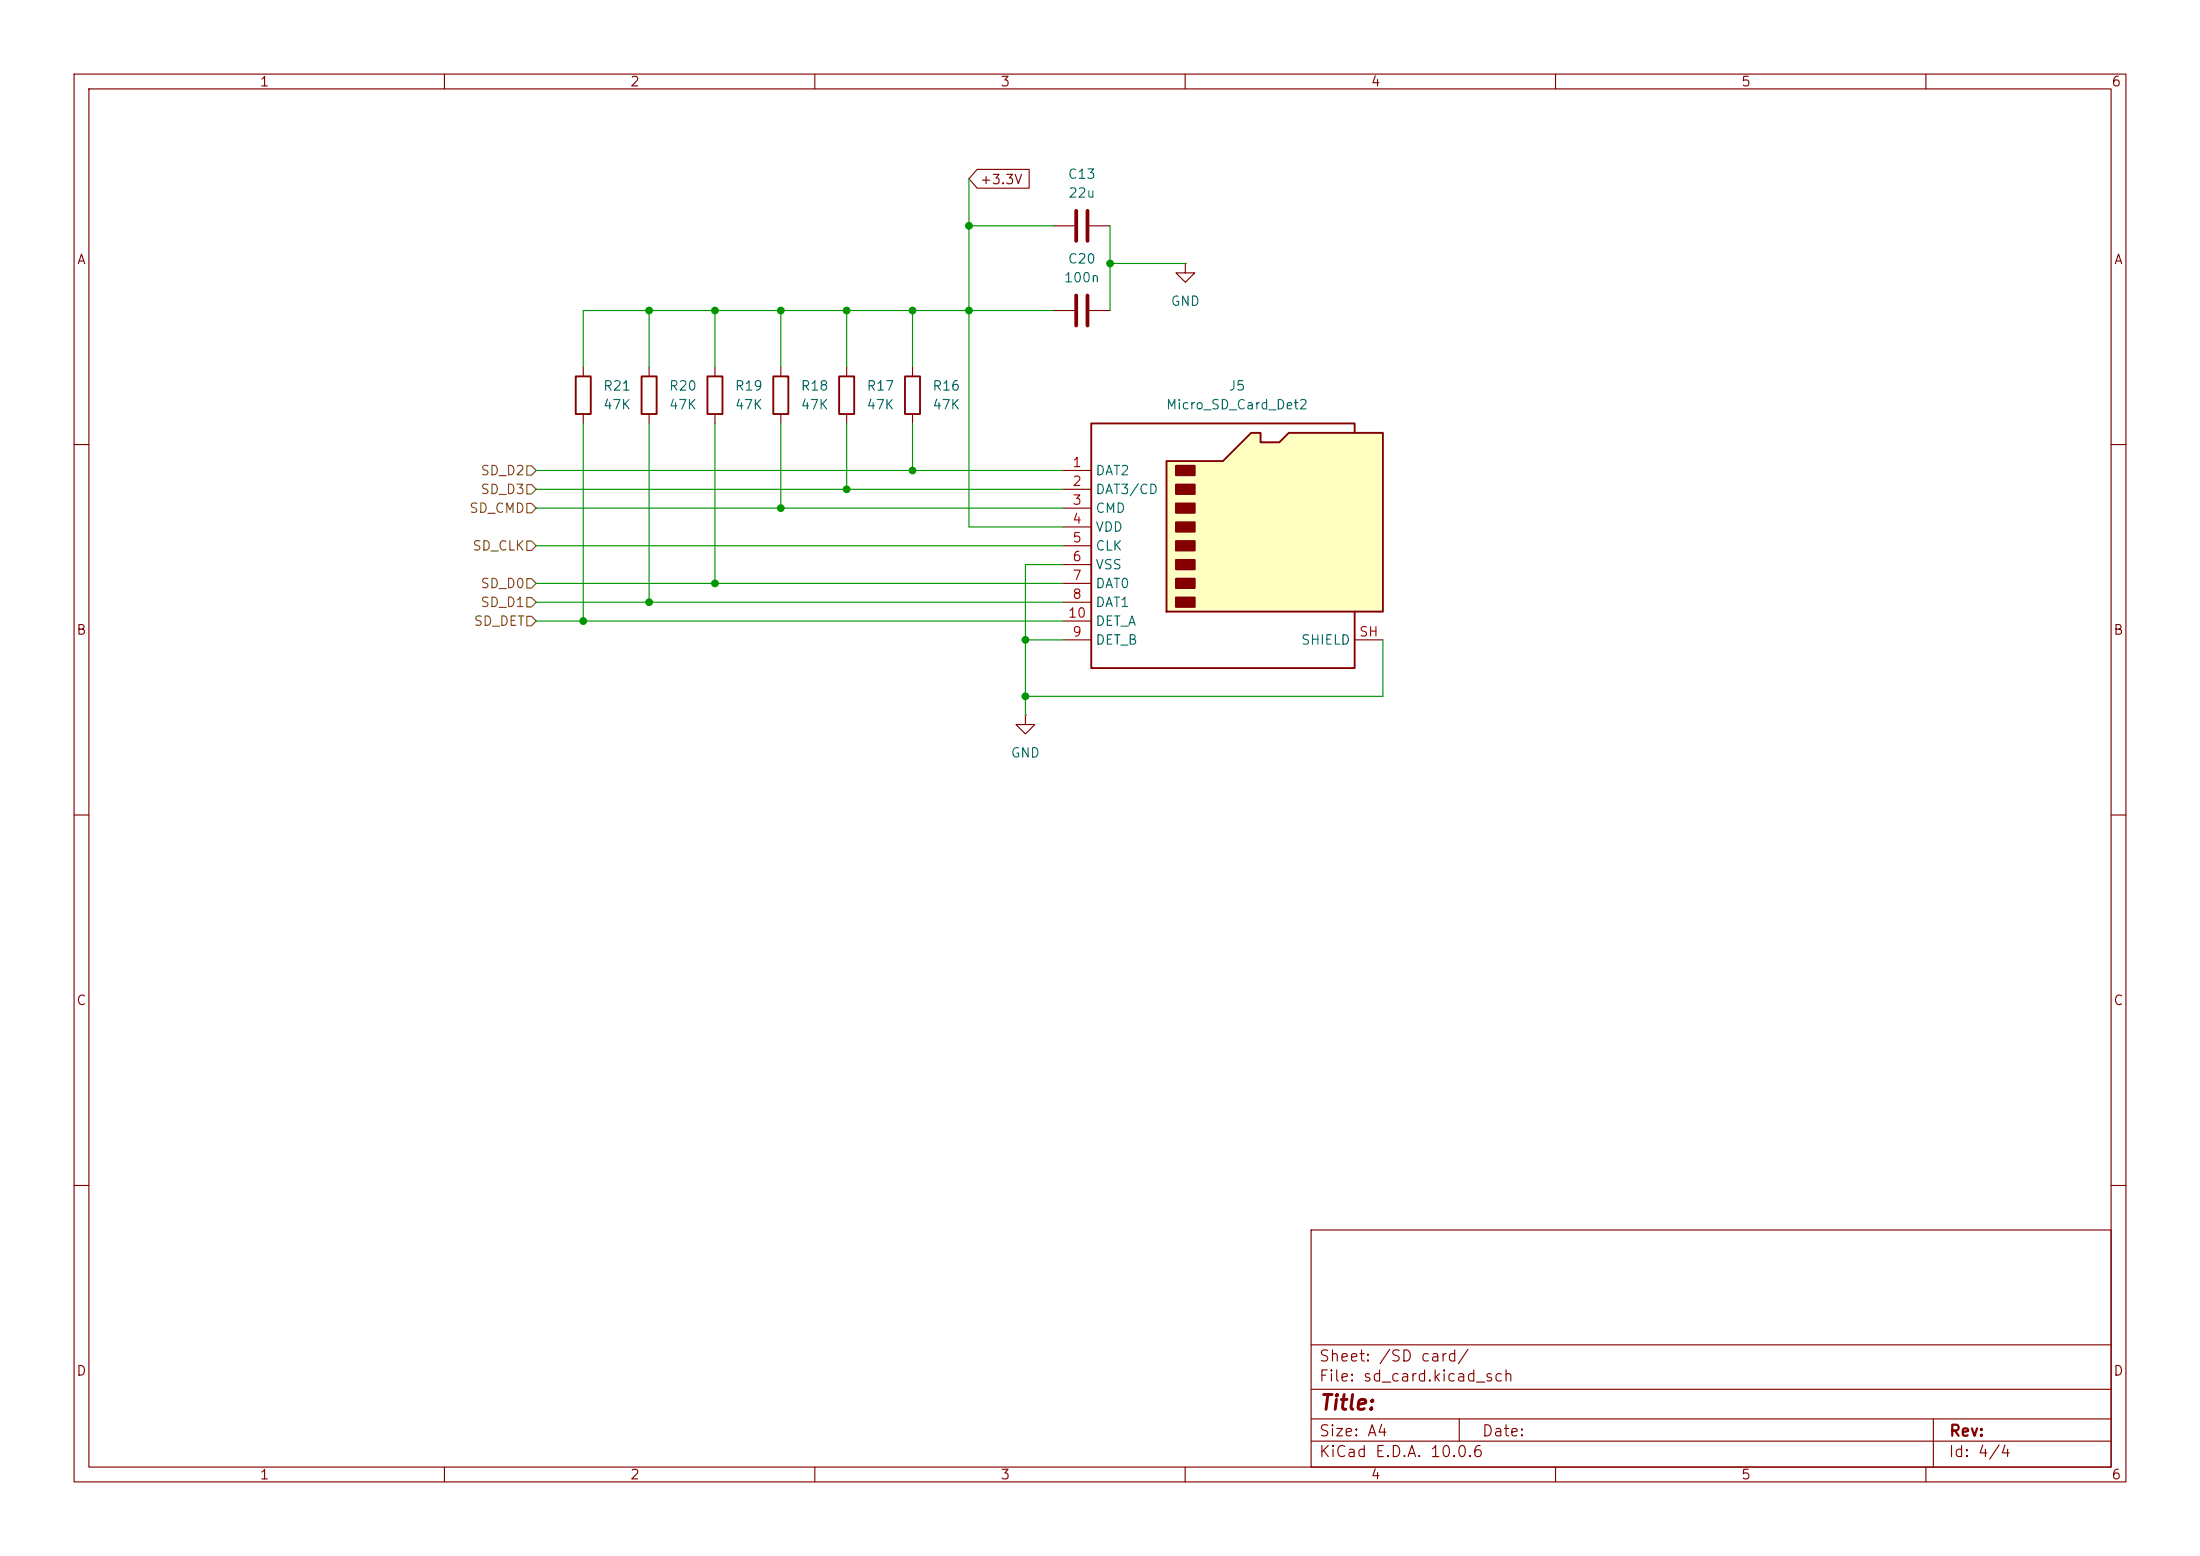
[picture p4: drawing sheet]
<svg xmlns="http://www.w3.org/2000/svg" width="297mm" height="210mm" viewBox="0 0 297 210" stroke-linecap="round" stroke-linejoin="round" font-family="sans-serif">
<g fill="none" stroke="#840000" stroke-width=".15">
<path d="M10 10h277v190h-277zM12 12h273v186h-273zM60 10v2M110 10v2M160 10v2M210 10v2M260 10v2M142.2 30.5h2.8M147.1 30.5h2.8M160 35.6v1.2h1.3l-1.3 1.3-1.3-1.3h1.3M160 35.6h.1M142.2 41.9h2.8"/>
<path d="M147.1 41.9h2.8M10 60h2M285 60h2M10 110h2M285 110h2M10 160h2M177 166h108v32h-108zM285 160h2M60 198v2M110 198v2M160 198v2M177 194.5h108"/>
<path d="M177 191.5h108M177 187.5h108M177 181.5h108M197 191.5v3M210 198v2M260 198v2M261 191.5v6.5"/>
</g>
<path d="M145.3 28.4v4.1M145.3 39.9v4M146.8 28.4v4.1M146.8 39.9v4" fill="none" stroke="#840000" stroke-width=".51"/>
<path d="M157.5 62.2h7.6l3.8-3.8h1.3v1.3h2.5l1.3-1.3h12.7v24.2h-29.2z" fill="#ffffc2"/>
<path d="M77.7 50.8h2.1v5.1h-2.1zM86.6 50.8h2v5.1h-2zM95.5 50.8h2v5.1h-2zM104.4 50.8h2v5.1h-2zM113.3 50.8h2v5.1h-2zM122.2 50.8h2v5.1h-2zM182.9 58.4v-1.2h-35.6v33h35.6v-7.6M157.5 62.2h7.6l3.8-3.8h1.3v1.3h2.5l1.3-1.3h12.7v24.2h-29.2z" fill="none" stroke="#840000" stroke-width=".25"/>
<g fill="#840000" stroke="#840000" stroke-width=".25">
<path d="M158.7 62.9h2.6v1.2h-2.6z"/>
<path d="M158.7 65.4h2.6v1.3h-2.6z"/>
<path d="M158.7 67.9h2.6v1.3h-2.6z"/>
<path d="M158.7 70.5h2.6v1.3h-2.6z"/>
<path d="M158.7 73h2.6v1.3h-2.6z"/>
<path d="M158.7 75.6h2.6v1.2h-2.6z"/>
<path d="M158.7 78.1h2.6v1.3h-2.6z"/>
<path d="M158.7 80.6h2.6v1.3h-2.6z"/>
</g>
<g fill="none" stroke="#840000" stroke-width=".15">
<path d="M131.9 22.9h7v2.5h-7l-1.1-1.3zM78.7 49.5v1.3M78.7 55.9v1.3M87.6 49.5v1.3M87.6 55.9v1.3M96.5 49.5v1.3M96.5 55.9v1.3M105.4 49.5v1.3M105.4 55.9v1.3M114.3 49.5v1.3M114.3 55.9v1.3M123.2 49.5v1.3"/>
<path d="M123.2 55.9v1.3M143.5 63.5h3.8M143.5 66h3.8M143.5 68.6h3.8M143.5 71.1h3.8M143.5 73.7h3.8M143.5 76.2h3.8M143.5 78.7h3.8M138.4 96.5v1.3h1.3l-1.3 1.3-1.2-1.3h1.2M138.4 96.5h.1M143.5 81.3h3.8M143.5 86.4h3.8"/>
<path d="M143.5 83.8h3.8M182.9 86.4h3.8"/>
</g>
<path d="M71.1 78.1h.7l.6 .6-.6 .7h-.7zM71.1 73h.7l.6 .7-.6 .6h-.7zM71.1 67.9h.7l.6 .7-.6 .6h-.7zM71.1 65.4h.7l.6 .6-.6 .7h-.7zM71.1 62.9h.7l.6 .6-.6 .6h-.7zM71.1 83.2h.7l.6 .6-.6 .7h-.7zM71.1 80.6h.7l.6 .7-.6 .6h-.7z" fill="none" stroke="#725600" stroke-width=".15"/>
<g fill="none" stroke="#009600" stroke-width=".15">
<path d="M130.8 24.1v47h12.7M130.8 30.5h11.4M149.9 35.6h10.1M149.9 30.5v11.4M78.7 57.2v26.6M87.6 41.9v7.6M87.6 57.2v24.1M96.5 41.9v7.6M96.5 57.2v21.5M105.4 41.9v7.6M105.4 57.2v11.4M114.3 41.9v7.6"/>
<path d="M114.3 57.2v8.8M123.2 41.9v7.6M123.2 57.2v6.3M142.2 41.9h-63.5v7.6M72.4 78.7h71.1M72.4 73.7h71.1M72.4 68.6h71.1M72.4 66h71.1M72.4 63.5h71.1M143.5 76.2h-5.1v20.3M72.4 83.8h71.1M72.4 81.3h71.1"/>
<path d="M138.4 86.4h5.1M186.7 86.4v7.6h-48.3"/>
</g>
<g fill="#009600" stroke="#009600" stroke-width=".14">
<circle cx="149.9" cy="35.6" r=".46"/>
<circle cx="130.8" cy="30.5" r=".46"/>
<circle cx="130.8" cy="41.9" r=".46"/>
<circle cx="138.4" cy="86.4" r=".46"/>
<circle cx="138.4" cy="94" r=".46"/>
<circle cx="78.7" cy="83.8" r=".46"/>
<circle cx="87.6" cy="81.3" r=".46"/>
<circle cx="87.6" cy="41.9" r=".46"/>
<circle cx="96.5" cy="78.7" r=".46"/>
<circle cx="105.4" cy="41.9" r=".46"/>
<circle cx="96.5" cy="41.9" r=".46"/>
<circle cx="123.2" cy="41.9" r=".46"/>
<circle cx="114.3" cy="41.9" r=".46"/>
<circle cx="105.4" cy="68.6" r=".46"/>
<circle cx="114.3" cy="66" r=".46"/>
<circle cx="123.2" cy="63.5" r=".46"/>
</g>
<text font-size="2" fill="#840000" x="178" y="190.8">Title:</text>
<g font-size="1.5" fill="#840000">
<text x="178" y="184.1">Sheet: /SD card/</text>
<text x="178" y="186.8">File: sd_card.kicad_sch</text>
<text x="178" y="197">KiCad E.D.A. 10.0.6</text>
<text x="178" y="194.2">Size: A4</text>
<text x="200" y="194.2">Date:</text>
<text x="263" y="197">Id: 4/4</text>
<text x="263" y="194.2">Rev:</text>
</g>
<g font-size="1.3" fill="#840000">
<text x="35" y="12">1</text>
<text x="85" y="12">2</text>
<text x="135" y="12">3</text>
<text x="185" y="12">4</text>
<text x="235" y="12">5</text>
<text x="285" y="12">6</text>
<text x="132.2" y="25.2">+3.3V</text>
<text x="10.3" y="36">A</text>
<text x="285.3" y="36">A</text>
<text x="10.2" y="86">B</text>
<text x="285.2" y="86">B</text>
<text x="10.2" y="136">C</text>
<text x="285.2" y="136">C</text>
<text x="10.2" y="186">D</text>
<text x="285.2" y="186">D</text>
<text x="35" y="200">1</text>
<text x="85" y="200">2</text>
<text x="135" y="200">3</text>
<text x="185" y="200">4</text>
<text x="235" y="200">5</text>
<text x="285" y="200">6</text>
</g>
<g font-size="1.3" fill="#006464">
<text x="144.1" y="24.5">C13</text>
<text x="144.1" y="27">22u</text>
<text x="144.1" y="35.9">C20</text>
<text x="143.5" y="38.4">100n</text>
<text x="158" y="41.6">GND</text>
<text x="81.3" y="53">R21</text>
<text x="90.2" y="53">R20</text>
<text x="99.1" y="53">R19</text>
<text x="108" y="53">R18</text>
<text x="116.9" y="53">R17</text>
<text x="125.8" y="53">R16</text>
<text x="165.8" y="53">J5</text>
<text x="81.3" y="55.6">47K</text>
<text x="90.2" y="55.6">47K</text>
<text x="99.1" y="55.6">47K</text>
<text x="108" y="55.6">47K</text>
<text x="116.9" y="55.6">47K</text>
<text x="125.8" y="55.6">47K</text>
<text x="157.3" y="55.6">Micro_SD_Card_Det2</text>
<text x="147.8" y="64.5">DAT2</text>
<text x="147.8" y="67">DAT3/CD</text>
<text x="147.8" y="69.5">CMD</text>
<text x="147.8" y="72.1">VDD</text>
<text x="147.8" y="74.6">CLK</text>
<text x="147.8" y="77.2">VSS</text>
<text x="147.8" y="79.7">DAT0</text>
<text x="147.8" y="82.2">DAT1</text>
<text x="147.8" y="87.3">DET_B</text>
<text x="147.8" y="84.8">DET_A</text>
<text x="175.6" y="87.3">SHIELD</text>
<text x="136.4" y="102.6">GND</text>
</g>
<g font-size="1.3" fill="#725600">
<text x="64.8" y="64.5">SD_D2</text>
<text x="63.3" y="69.5">SD_CMD</text>
<text x="64.8" y="67">SD_D3</text>
<text x="63.7" y="74.6">SD_CLK</text>
<text x="64.8" y="79.7">SD_D0</text>
<text x="64.8" y="82.2">SD_D1</text>
<text x="63.9" y="84.8">SD_DET</text>
</g>
<g font-size="1.3" fill="#a90000">
<text x="144.7" y="63.4">1</text>
<text x="144.7" y="65.9">2</text>
<text x="144.7" y="68.4">3</text>
<text x="144.7" y="71">4</text>
<text x="144.7" y="73.5">5</text>
<text x="144.7" y="76.1">6</text>
<text x="144.1" y="83.7">10</text>
<text x="144.7" y="78.6">7</text>
<text x="144.7" y="81.1">8</text>
<text x="144.7" y="86.2">9</text>
<text x="183.4" y="86.2">SH</text>
</g>
</svg>
